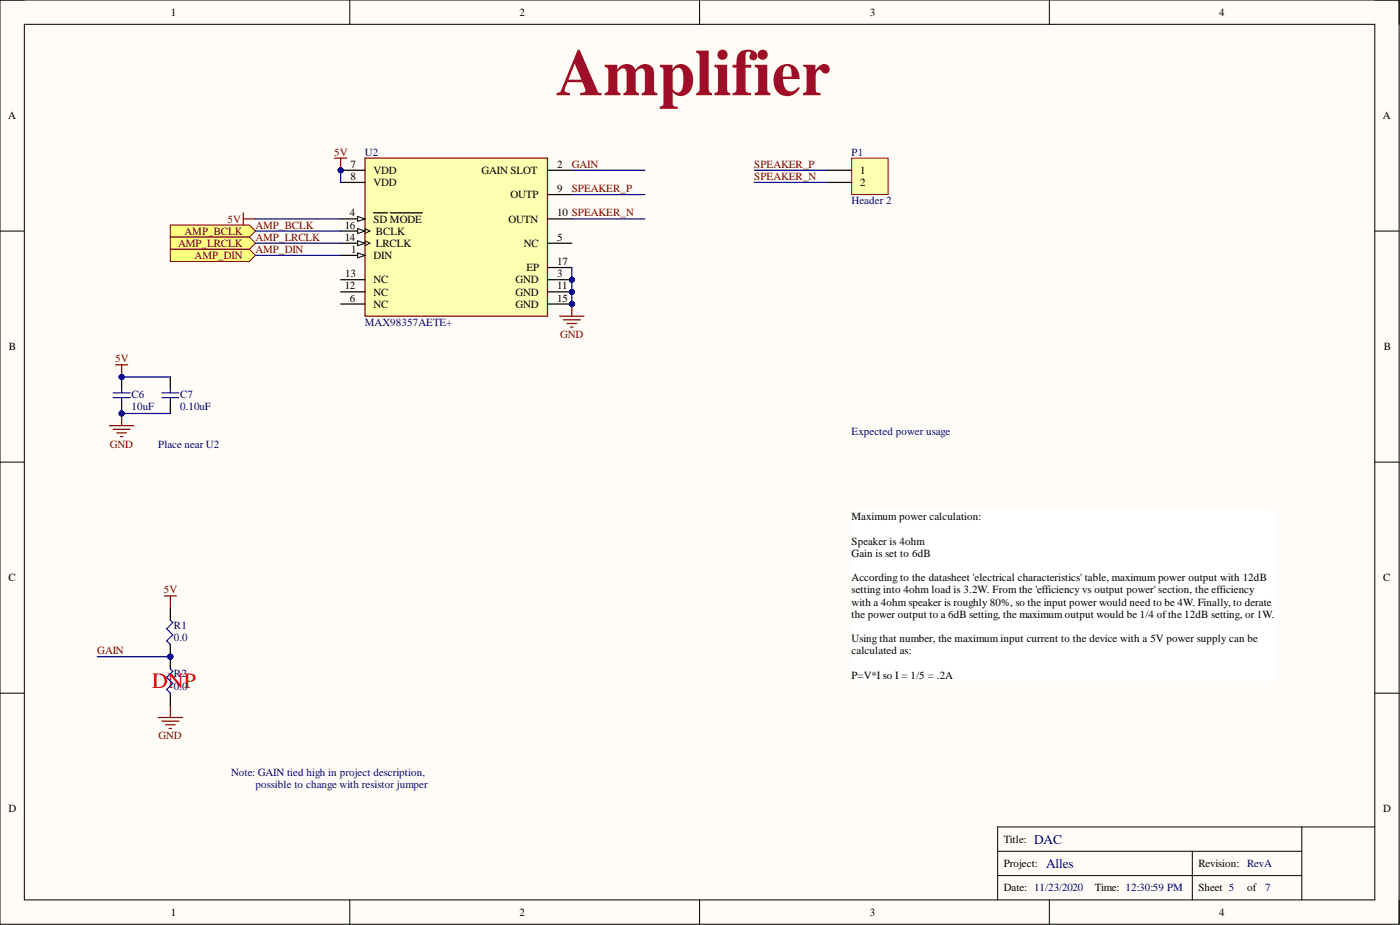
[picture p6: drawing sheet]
<svg xmlns="http://www.w3.org/2000/svg" width="292mm" height="193mm" viewBox="0 0 292 193" stroke-linecap="round" stroke-linejoin="round" font-family="sans-serif">
<path d="M0 0h291.9v192.8h-291.9z" fill-rule="evenodd" fill="#fffcf8"/>
<path d="M0 0h291.9v192.8h-291.9z" fill="none" stroke="#000" stroke-width=".21"/>
<path d="M5.1 5.1h281.7v182.6h-281.7z" fill-rule="evenodd" fill="#fffcf8"/>
<g fill="none" stroke="#000" stroke-width=".21">
<path d="M0 0h5.1M73 0v5.1M146 0v5.1M218.9 0v5.1M286.8 0h5.1v5.1M5.1 5.1h281.7v182.6h-281.7zM0 48.2h5.1M286.8 48.2h5.1M0 96.4h5.1M286.8 96.4h5.1M0 144.6h5.1M286.8 144.6h5.1"/>
<path d="M208.2 177.6h63.4M248.8 177.6v10.1M271.6 172.5v15.2M286.8 172.5h-78.6v15.2M73 187.7v5.1M146 187.7v5.1M208.2 182.7h63.4M218.9 187.7v5.1M291.9 187.7v5.1"/>
</g>
<circle cx="71.1" cy="35.5" r=".51" fill="#000080"/>
<circle cx="71.1" cy="35.5" r=".51" fill="none" stroke="#000080" stroke-width=".21"/>
<circle cx="119.3" cy="58.4" r=".51" fill="#000080"/>
<circle cx="119.3" cy="58.4" r=".51" fill="none" stroke="#000080" stroke-width=".21"/>
<circle cx="119.3" cy="60.9" r=".51" fill="#000080"/>
<circle cx="119.3" cy="60.9" r=".51" fill="none" stroke="#000080" stroke-width=".21"/>
<circle cx="119.3" cy="63.4" r=".51" fill="#000080"/>
<circle cx="119.3" cy="63.4" r=".51" fill="none" stroke="#000080" stroke-width=".21"/>
<path d="M76.2 33h38v33h-38z" fill-rule="evenodd" fill="#ffffb0"/>
<path d="M76.2 33h38v33h-38z" fill="none" stroke="#800000" stroke-width=".25"/>
<path d="M71.1 35.5h5.1" fill="none" stroke="#000" stroke-width=".25"/>
<circle cx="71.1" cy="35.5" r=".51" fill="#000080"/>
<circle cx="71.1" cy="35.5" r=".51" fill="none" stroke="#000080" stroke-width=".21"/>
<path d="M71.1 38.1h5.1M71.1 45.7h5.1" fill="none" stroke="#000" stroke-width=".25"/>
<path d="M74.6 45.2l1.6 .5-1.6 .5z" fill="#f8fcff"/>
<path d="M74.6 45.2l1.6 .5-1.6 .5z" fill="none" stroke="#000" stroke-width=".21"/>
<path d="M71.1 48.2h5.1M77.9 44.4h3M81.4 44.4h6.7" fill="none" stroke="#000" stroke-width=".25"/>
<path d="M74.6 47.7l1.6 .5-1.6 .5z" fill="#f8fcff"/>
<path d="M74.6 47.7l1.6 .5-1.6 .5zM76.2 47.7l1 .5-1 .5" fill="none" stroke="#000" stroke-width=".21"/>
<path d="M71.1 53.3h5.1" fill="none" stroke="#000" stroke-width=".25"/>
<path d="M74.6 52.8l1.6 .5-1.6 .5z" fill="#f8fcff"/>
<path d="M74.6 52.8l1.6 .5-1.6 .5z" fill="none" stroke="#000" stroke-width=".21"/>
<path d="M114.2 35.5h5.1M71.1 50.7h5.1M114.2 55.8h5.1" fill="none" stroke="#000" stroke-width=".25"/>
<path d="M74.6 50.2l1.6 .5-1.6 .5z" fill="#f8fcff"/>
<path d="M74.6 50.2l1.6 .5-1.6 .5zM76.2 50.2l1 .5-1 .5" fill="none" stroke="#000" stroke-width=".21"/>
<path d="M71.1 58.4h5.1M114.2 45.7h5.1M114.2 40.6h5.1M114.2 50.7h5.1M114.2 58.4h5.1M71.1 63.4h5.1M71.1 60.9h5.1" fill="none" stroke="#000" stroke-width=".25"/>
<circle cx="119.3" cy="58.4" r=".51" fill="#000080"/>
<circle cx="119.3" cy="58.4" r=".51" fill="none" stroke="#000080" stroke-width=".21"/>
<path d="M114.2 60.9h5.1" fill="none" stroke="#000" stroke-width=".25"/>
<circle cx="119.3" cy="60.9" r=".51" fill="#000080"/>
<circle cx="119.3" cy="60.9" r=".51" fill="none" stroke="#000080" stroke-width=".21"/>
<path d="M114.2 63.4h5.1" fill="none" stroke="#000" stroke-width=".25"/>
<circle cx="119.3" cy="63.4" r=".51" fill="#000080"/>
<circle cx="119.3" cy="63.4" r=".51" fill="none" stroke="#000080" stroke-width=".21"/>
<path d="M69.8 33h2.5M71.1 33v2.5" fill="none" stroke="#800000" stroke-width=".25"/>
<circle cx="71.1" cy="35.5" r=".51" fill="#000080"/>
<circle cx="71.1" cy="35.5" r=".51" fill="none" stroke="#000080" stroke-width=".21"/>
<path d="M116.8 66h5M117.5 66.7h3.6M118.3 67.5h2M119.1 68.2h.5M119.3 63.4v2.6" fill="none" stroke="#800000" stroke-width=".25"/>
<circle cx="119.3" cy="63.4" r=".51" fill="#000080"/>
<circle cx="119.3" cy="63.4" r=".51" fill="none" stroke="#000080" stroke-width=".21"/>
<path d="M35.5 46.9h16.5l1.3 1.3-1.3 1.3h-16.5z" fill-rule="evenodd" fill="#ffff80"/>
<path d="M35.5 46.9h16.5l1.3 1.3-1.3 1.3h-16.5z" fill="none" stroke="#800000" stroke-width=".21"/>
<path d="M35.5 49.5h16.5l1.3 1.2-1.3 1.3h-16.5z" fill-rule="evenodd" fill="#ffff80"/>
<path d="M35.5 49.5h16.5l1.3 1.2-1.3 1.3h-16.5z" fill="none" stroke="#800000" stroke-width=".21"/>
<path d="M35.5 52h16.5l1.3 1.3-1.3 1.2h-16.5z" fill-rule="evenodd" fill="#ffff80"/>
<path d="M35.5 52h16.5l1.3 1.3-1.3 1.2h-16.5z" fill="none" stroke="#800000" stroke-width=".21"/>
<path d="M34.3 124.3h2.5M35.5 124.3v2.5M33 149.7h5.1M33.8 150.4h3.5M34.5 151.2h2.1M35.3 152h.5M35.5 147.1v2.6" fill="none" stroke="#800000" stroke-width=".25"/>
<path d="M177.7 33h7.6v7.6h-7.6z" fill-rule="evenodd" fill="#ffffb0"/>
<path d="M177.7 33h7.6v7.6h-7.6z" fill="none" stroke="#800000" stroke-width=".21"/>
<path d="M172.6 35.5h5.1M172.6 38.1h5.1" fill="none" stroke="#000" stroke-width=".25"/>
<circle cx="35.5" cy="137" r=".51" fill="#000080"/>
<circle cx="35.5" cy="137" r=".51" fill="none" stroke="#000080" stroke-width=".21"/>
<path d="M35.5 126.8v2.6M35.5 134.5v2.5" fill="none" stroke="#000" stroke-width=".25"/>
<circle cx="35.5" cy="137" r=".51" fill="#000080"/>
<circle cx="35.5" cy="137" r=".51" fill="none" stroke="#000080" stroke-width=".21"/>
<path d="M35.5 129.4l.5 .5-1.2 1.3 1.2 1.2-1.2 1.3 .7 .8" fill="none" stroke="#00f" stroke-width=".25"/>
<circle cx="35.5" cy="137" r=".51" fill="#000080"/>
<circle cx="35.5" cy="137" r=".51" fill="none" stroke="#000080" stroke-width=".21"/>
<path d="M35.5 137v2.5" fill="none" stroke="#000" stroke-width=".25"/>
<circle cx="35.5" cy="137" r=".51" fill="#000080"/>
<circle cx="35.5" cy="137" r=".51" fill="none" stroke="#000080" stroke-width=".21"/>
<path d="M35.5 78.6v2.6M35.5 83.7v2.6M35.5 144.6v2.5" fill="none" stroke="#000" stroke-width=".25"/>
<path d="M33.8 81.9h3.5M33.8 83h3.5M35.5 81.2v.7M35.5 83v.7M35.5 139.5l.5 .5-1.2 1.3 1.2 1.3-1.2 1.2 .7 .8" fill="none" stroke="#00f" stroke-width=".25"/>
<path d="M50.8 44.4v2.5M50.8 45.7h2.5" fill="none" stroke="#800000" stroke-width=".25"/>
<circle cx="25.4" cy="78.6" r=".51" fill="#000080"/>
<circle cx="25.4" cy="78.6" r=".51" fill="none" stroke="#000080" stroke-width=".21"/>
<circle cx="25.4" cy="86.3" r=".51" fill="#000080"/>
<circle cx="25.4" cy="86.3" r=".51" fill="none" stroke="#000080" stroke-width=".21"/>
<path d="M25.4 78.6v2.6" fill="none" stroke="#000" stroke-width=".25"/>
<circle cx="25.4" cy="78.6" r=".51" fill="#000080"/>
<circle cx="25.4" cy="78.6" r=".51" fill="none" stroke="#000080" stroke-width=".21"/>
<path d="M25.4 83.7v2.6" fill="none" stroke="#000" stroke-width=".25"/>
<circle cx="25.4" cy="86.3" r=".51" fill="#000080"/>
<circle cx="25.4" cy="86.3" r=".51" fill="none" stroke="#000080" stroke-width=".21"/>
<path d="M23.6 83h3.6M23.6 81.9h3.6M25.4 81.2v.7M25.4 83v.7" fill="none" stroke="#00f" stroke-width=".25"/>
<path d="M24.1 76.1h2.6M25.4 76.1v2.5" fill="none" stroke="#800000" stroke-width=".25"/>
<circle cx="25.4" cy="78.6" r=".51" fill="#000080"/>
<circle cx="25.4" cy="78.6" r=".51" fill="none" stroke="#000080" stroke-width=".21"/>
<path d="M22.8 88.8h5.1M23.6 89.6h3.6M24.4 90.3h2M25.1 91.1h.5M25.4 86.3v2.5" fill="none" stroke="#800000" stroke-width=".25"/>
<circle cx="25.4" cy="86.3" r=".51" fill="#000080"/>
<circle cx="25.4" cy="86.3" r=".51" fill="none" stroke="#000080" stroke-width=".21"/>
<path d="M71.1 35.5v2.6" fill="none" stroke="#000080" stroke-width=".25"/>
<circle cx="71.1" cy="35.5" r=".51" fill="#000080"/>
<circle cx="71.1" cy="35.5" r=".51" fill="none" stroke="#000080" stroke-width=".21"/>
<path d="M20.3 137h15.2" fill="none" stroke="#000080" stroke-width=".25"/>
<circle cx="35.5" cy="137" r=".51" fill="#000080"/>
<circle cx="35.5" cy="137" r=".51" fill="none" stroke="#000080" stroke-width=".21"/>
<path d="M25.4 86.3h10.1" fill="none" stroke="#000080" stroke-width=".25"/>
<circle cx="25.4" cy="86.3" r=".51" fill="#000080"/>
<circle cx="25.4" cy="86.3" r=".51" fill="none" stroke="#000080" stroke-width=".21"/>
<path d="M25.4 78.6h10.1" fill="none" stroke="#000080" stroke-width=".25"/>
<circle cx="25.4" cy="78.6" r=".51" fill="#000080"/>
<circle cx="25.4" cy="78.6" r=".51" fill="none" stroke="#000080" stroke-width=".21"/>
<path d="M119.3 35.5h15.2M157.4 35.5h15.2M157.4 38.1h15.2M53.3 53.3h17.8M53.3 50.7h17.8M53.3 48.2h17.8M53.3 45.7h17.8M119.3 55.8v7.6M119.3 45.7h15.2M119.3 40.6h15.2" fill="none" stroke="#000080" stroke-width=".25"/>
<circle cx="119.3" cy="58.4" r=".51" fill="#000080"/>
<circle cx="119.3" cy="58.4" r=".51" fill="none" stroke="#000080" stroke-width=".21"/>
<circle cx="119.3" cy="60.9" r=".51" fill="#000080"/>
<circle cx="119.3" cy="60.9" r=".51" fill="none" stroke="#000080" stroke-width=".21"/>
<circle cx="119.3" cy="63.4" r=".51" fill="#000080"/>
<circle cx="119.3" cy="63.4" r=".51" fill="none" stroke="#000080" stroke-width=".21"/>
<path d="M177.7 106.6h88.8v35.5h-88.8z" fill-rule="evenodd" fill="#fff"/>
<path d="M177.7 106.6h88.8v35.5h-88.8z" fill="none" stroke="#fff" stroke-width=".21"/>
<text font-size="13.8" fill="#9e0e29" x="116" y="19.9">Amplifier</text>
<text font-size="4.6" fill="#f00" x="31.7" y="143.6">DNP</text>
<g font-size="2.8" fill="#000080">
<text x="215.8" y="176">DAC</text>
<text x="218.3" y="181.1">Alles</text>
</g>
<g font-size="2.3">
<text x="35.6" y="3.3">1</text>
<text x="108.4" y="3.3">2</text>
<text x="181.5" y="3.3">3</text>
<text x="254.4" y="3.3">4</text>
<text x="1.7" y="24.9">A</text>
<text x="288.5" y="24.9">A</text>
<text x="73.1" y="35">7</text>
<text x="116.3" y="35">2</text>
<text x="73.1" y="37.5">8</text>
<text x="77.9" y="36.3">VDD</text>
<text x="77.9" y="38.8">VDD</text>
<text x="100.4" y="36.3">GAIN SLOT</text>
<text x="106.5" y="41.4">OUTP</text>
<text x="116.3" y="40.1">9</text>
<text x="179.5" y="36.3">1</text>
<text x="179.5" y="38.8">2</text>
<text x="71.9" y="47.7">16</text>
<text x="73" y="45.2">4</text>
<text x="77.9" y="46.4">SD MODE</text>
<text x="106.1" y="46.4">OUTN</text>
<text x="116.3" y="45.2">10 SPEAKER_N</text>
<text x="71.9" y="50.2">14</text>
<text x="73.3" y="52.8">1</text>
<text x="78.4" y="49">BCLK</text>
<text x="78.4" y="51.5">LRCLK</text>
<text x="109.3" y="51.5">NC</text>
<text x="116.3" y="50.2">5</text>
<text x="72" y="57.8">13</text>
<text x="77.9" y="54">DIN</text>
<text x="77.9" y="59.1">NC</text>
<text x="107.5" y="59.1">GND</text>
<text x="109.8" y="56.6">EP</text>
<text x="116.3" y="55.3">17</text>
<text x="116.3" y="57.8">3</text>
<text x="71.9" y="60.4">12</text>
<text x="73" y="62.9">6</text>
<text x="77.9" y="64.2">NC</text>
<text x="77.9" y="61.6">NC</text>
<text x="107.5" y="61.6">GND</text>
<text x="107.5" y="64.2">GND</text>
<text x="116.3" y="60.4">11</text>
<text x="116.3" y="62.9">15</text>
<text x="1.9" y="73.1">B</text>
<text x="288.7" y="73.1">B</text>
<text x="177.7" y="108.6">Maximum power calculation:</text>
<text x="177.7" y="113.7">Speaker is 4ohm</text>
<text x="177.7" y="116.2">Gain is set to 6dB</text>
<text x="1.8" y="121.3">C</text>
<text x="177.7" y="121.3">According to the datasheet 'electrical characteristics' table, maximum power output with 12dB</text>
<text x="177.7" y="123.8">setting into 4ohm load is 3.2W. From the 'efficiency vs output power' section, the efficiency</text>
<text x="288.6" y="121.3">C</text>
<text x="177.7" y="126.3">with a 4ohm speaker is roughly 80%, so the input power would need to be 4W. Finally, to derate</text>
<text x="177.7" y="128.9">t</text>
<text x="178.4" y="128.9">he power output to a 6dB setting, the maximum output would be 1/4 ofthe 12dB setting, or 1W.</text>
<text x="177.7" y="134">Using that number, the maximum input current to the device with a 5V power supply can be</text>
<text x="177.7" y="136.5">calculated as:</text>
<text x="177.7" y="141.6">P=V*I so I = 1/5 = .2A</text>
<text x="1.8" y="169.5">D</text>
<text x="288.6" y="169.5">D</text>
<text x="209.4" y="175.8">Title:</text>
<text x="209.4" y="180.9">Project:</text>
<text x="209.4" y="186">Date: 11/23/2020</text>
<text x="228.5" y="186">Time: 12:30:59 PM</text>
<text x="250" y="180.9">Revision: RevA</text>
<text x="250" y="186">Sheet 5</text>
<text x="260.2" y="186">of</text>
<text x="35.6" y="191">1</text>
<text x="108.4" y="191">2</text>
<text x="181.5" y="191">3</text>
<text x="254.4" y="191">4</text>
</g>
<g font-size="2.3" fill="#800000">
<text x="69.7" y="32.5">5V</text>
<text x="119.3" y="35">GAIN</text>
<text x="157.4" y="35">SPEAKER_P</text>
<text x="119.3" y="40.1">SPEAKER_P</text>
<text x="157.4" y="37.5">SPEAKER_N</text>
<text x="47.5" y="46.4">5V</text>
<text x="53.3" y="47.7">AMP_BCLK</text>
<text x="37.1" y="51.5">AMP_LRCLK</text>
<text x="38.5" y="49">AMP_BCLK</text>
<text x="53.3" y="50.2">AMP_LRCLK</text>
<text x="53.3" y="52.8">AMP_DIN</text>
<text x="40.6" y="54">AMP_DIN</text>
<text x="116.9" y="70.5">GND</text>
<text x="24" y="75.6">5V</text>
<text x="22.9" y="93.4">GND</text>
<text x="34.2" y="123.8">5V</text>
<text x="20.3" y="136.5">GAIN</text>
<text x="33.1" y="154.2">GND</text>
</g>
<g font-size="2.3" fill="#000080">
<text x="76.2" y="32.5">U2</text>
<text x="177.7" y="32.5">P1</text>
<text x="177.7" y="42.6">Header 2</text>
<text x="76.2" y="68">MAX98357AETE+</text>
<text x="27.4" y="83">C6</text>
<text x="37.6" y="83">C7</text>
<text x="27.4" y="85.5">10uF</text>
<text x="37.6" y="85.5">0.10uF</text>
<text x="33" y="93.4">Place near U2</text>
<text x="177.7" y="90.8">Expected power usage</text>
<text x="36.3" y="131.2">R1</text>
<text x="36.3" y="133.7">0.0</text>
<text x="36.3" y="141.3">R2</text>
<text x="36.3" y="143.8">0.0</text>
<text x="48.2" y="161.9">Note: GAIN tied high in project description,</text>
<text x="53.3" y="164.4">possible to change with resistor jumper</text>
<text x="264" y="186">7</text>
</g>
</svg>
